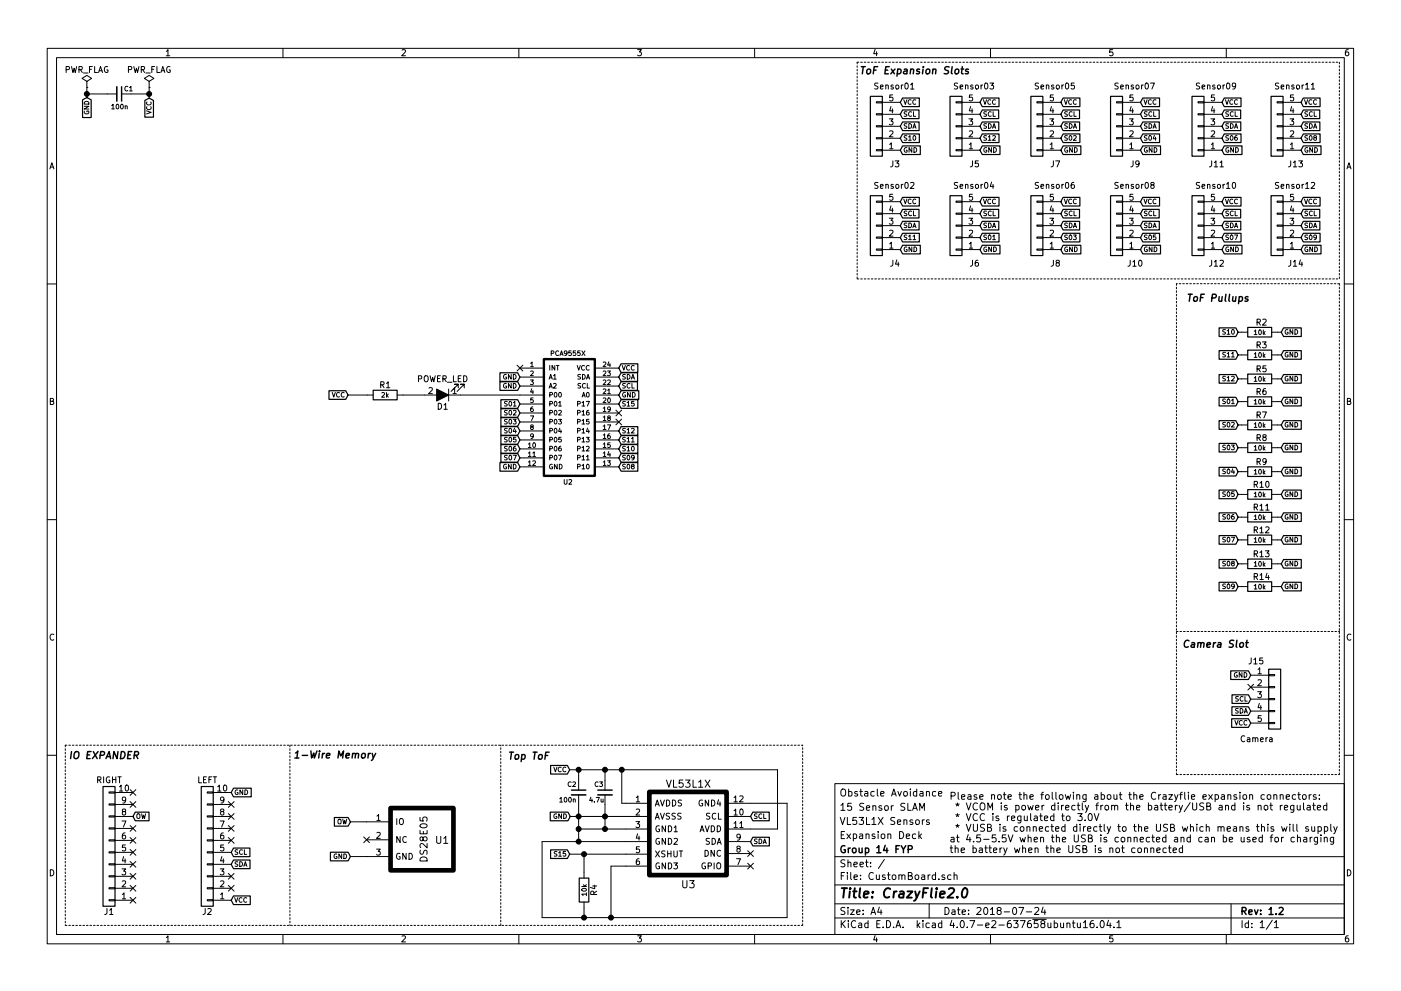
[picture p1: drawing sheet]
EESchema Schematic File Version 2
LIBS:power
LIBS:device
LIBS:switches
LIBS:relays
LIBS:motors
LIBS:transistors
LIBS:conn
LIBS:linear
LIBS:regul
LIBS:74xx
LIBS:cmos4000
LIBS:adc-dac
LIBS:memory
LIBS:xilinx
LIBS:microcontrollers
LIBS:dsp
LIBS:microchip
LIBS:analog_switches
LIBS:motorola
LIBS:texas
LIBS:intel
LIBS:audio
LIBS:interface
LIBS:digital-audio
LIBS:philips
LIBS:display
LIBS:cypress
LIBS:siliconi
LIBS:opto
LIBS:atmel
LIBS:contrib
LIBS:valves
LIBS:parts
LIBS:CustomBoard-cache
EELAYER 25 0
EELAYER END
$Descr A4 11693 8268
encoding utf-8
Sheet 1 18
Title "CrazyFlie2.0"
Date "2018-07-24"
Rev "1.2"
Comp "Group 14 FYP"
Comment1 "Expansion Deck"
Comment2 "VL53L1X Sensors"
Comment3 "15 Sensor SLAM"
Comment4 "Obstacle Avoidance"
$EndDescr
$Comp
L LED_ALT D1
U 1 1
P 3695 3290
F 0 "D1" H 3695 3390 50  0000 C CNN
F 1 "POWER_LED" H 3695 3160 50  0000 C CNN
F 2 "LEDs:LED_0603" H 3695 3290 50  0001 C CNN
F 3 "" H 3695 3290 50  0001 C CNN
	1    3695 3290
	-1   0    0    1   
$EndComp
$Comp
L Conn_01x10 J1
U 1 1
P 910 7110
F 0 "J1" H 910 7610 50  0000 C CNN
F 1 "RIGHT" H 910 6510 50  0000 C CNN
F 2 "footprint:BF090-10-X-B2" H 910 7110 50  0001 C CNN
F 3 "" H 910 7110 50  0001 C CNN
	1    910  7110
	-1   0    0    1   
$EndComp
$Comp
L Conn_01x10 J2
U 1 1
P 1730 7110
F 0 "J2" H 1730 7610 50  0000 C CNN
F 1 "LEFT" H 1730 6510 50  0000 C CNN
F 2 "footprint:BF090-10-X-B2" H 1730 7110 50  0001 C CNN
F 3 "" H 1730 7110 50  0001 C CNN
	1    1730 7110
	-1   0    0    1   
$EndComp
Text GLabel 1110 6810 2    39   Input ~ 0
OW
Text GLabel 1930 6610 2    39   Input ~ 0
GND
Text GLabel 1930 7110 2    39   Input ~ 0
SCL
Text GLabel 1930 7210 2    39   Input ~ 0
SDA
Text GLabel 1930 7510 2    39   Input ~ 0
VCC
Wire Notes Line
	545  6215 545  7720
Wire Notes Line
	545  6215 6700 6215
Wire Notes Line
	2420 6215 2420 7720
Wire Notes Line
	545  7720 6700 7720
Text Notes 575  6330 0    59   Italic 12
IO EXPANDER
$Comp
L PWR_FLAG #FLG01
U 1 1
P 725 720
F 0 "#FLG01" H 725 795 50  0001 C CNN
F 1 "PWR_FLAG" H 725 870 50  0000 C CNN
F 2 "" H 725 720 50  0001 C CNN
F 3 "" H 725 720 50  0001 C CNN
	1    725  720 
	1    0    0    -1  
$EndComp
$Comp
L PWR_FLAG #FLG02
U 1 1
P 1245 720
F 0 "#FLG02" H 1245 795 50  0001 C CNN
F 1 "PWR_FLAG" H 1245 870 50  0000 C CNN
F 2 "" H 1245 720 50  0001 C CNN
F 3 "" H 1245 720 50  0001 C CNN
	1    1245 720 
	1    0    0    -1  
$EndComp
Text GLabel 725  805  3    39   Input ~ 0
GND
Text GLabel 1245 810  3    39   Input ~ 0
VCC
Wire Wire Line
	1245 720  1245 810 
Wire Wire Line
	725  720  725  805 
$Comp
L DS28E05 U1
U 1 1
P 3525 7005
F 0 "U1" H 3690 7005 59  0000 C CNN
F 1 "DS28E05" V 3535 7010 59  0000 C CNN
F 2 "TO_SOT_Packages_SMD:SOT-23" H 3475 7155 79  0001 C CNN
F 3 "" H 3475 7155 79  0001 C CNN
	1    3525 7005
	1    0    0    -1  
$EndComp
NoConn ~ 3060 7005
Text GLabel 2925 7145 0    39   Input ~ 0
GND
Text GLabel 2925 6855 0    39   Input ~ 0
OW
Wire Wire Line
	2925 6855 3060 6855
Wire Wire Line
	3060 7145 2925 7145
$Comp
L R R1
U 1 1
P 3215 3290
F 0 "R1" V 3295 3290 50  0000 C CNN
F 1 "2k" V 3210 3290 39  0000 C CNN
F 2 "Resistors_SMD:R_0603" V 3145 3290 50  0001 C CNN
F 3 "" H 3215 3290 50  0001 C CNN
	1    3215 3290
	0    -1   -1   0   
$EndComp
Wire Wire Line
	3365 3290 3545 3290
Text GLabel 2905 3290 0    39   Input ~ 0
VCC
Wire Wire Line
	2905 3290 3065 3290
Text Notes 7925 7115 0    59   ~ 0
Please note the following about the Crazyflie expansion connectors:\n * VCOM is power directly from the battery/USB and is not regulated\n * VCC is regulated to 3.0V\n * VUSB is connected directly to the USB which means this will supply \nat 4.5-5.5V when the USB is connected and can be used for charging\nthe battery when the USB is not connected
$Comp
L C_Small C1
U 1 1
P 995 775
F 0 "C1" V 950 815 39  0000 L CNN
F 1 "100n" V 1100 705 39  0000 L CNN
F 2 "Capacitors_SMD:C_0603" H 995 775 50  0001 C CNN
F 3 "" H 995 775 50  0001 C CNN
	1    995  775 
	0    1    1    0   
$EndComp
Wire Wire Line
	895  775  725  775 
Connection ~ 725  775 
Wire Wire Line
	1095 775  1245 775 
Connection ~ 1245 775 
$Comp
L Conn_01x05 J9
U 1 1
P 9320 1045
F 0 "J9" H 9165 1365 50  0000 C CNN
F 1 "Sensor07" H 9170 715 50  0000 C CNN
F 2 "footprint:SensorPads" H 9320 1045 50  0001 C CNN
F 3 "" H 9320 1045 50  0001 C CNN
	1    9320 1045
	-1   0    0    1   
$EndComp
Text GLabel 9520 845  2    39   Input ~ 0
VCC
Text GLabel 9520 945  2    39   Input ~ 0
SCL
Text GLabel 9520 1045 2    39   Input ~ 0
SDA
Text GLabel 10200 1975 2    39   Input ~ 0
S07
Text GLabel 9520 1245 2    39   Input ~ 0
GND
$Comp
L Conn_01x05 J10
U 1 1
P 9320 1875
F 0 "J10" H 9165 2195 50  0000 C CNN
F 1 "Sensor08" H 9170 1545 50  0000 C CNN
F 2 "footprint:SensorPads" H 9320 1875 50  0001 C CNN
F 3 "" H 9320 1875 50  0001 C CNN
	1    9320 1875
	-1   0    0    1   
$EndComp
Text GLabel 9520 1675 2    39   Input ~ 0
VCC
Text GLabel 9520 1775 2    39   Input ~ 0
SCL
Text GLabel 9520 1875 2    39   Input ~ 0
SDA
Text GLabel 10860 1145 2    39   Input ~ 0
S08
Text GLabel 9520 2075 2    39   Input ~ 0
GND
$Comp
L Conn_01x05 J7
U 1 1
P 8655 1045
F 0 "J7" H 8500 1365 50  0000 C CNN
F 1 "Sensor05" H 8505 715 50  0000 C CNN
F 2 "footprint:SensorPads" H 8655 1045 50  0001 C CNN
F 3 "" H 8655 1045 50  0001 C CNN
	1    8655 1045
	-1   0    0    1   
$EndComp
Text GLabel 8855 845  2    39   Input ~ 0
VCC
Text GLabel 8855 945  2    39   Input ~ 0
SCL
Text GLabel 8855 1045 2    39   Input ~ 0
SDA
Text GLabel 9520 1975 2    39   Input ~ 0
S05
Text GLabel 8855 1245 2    39   Input ~ 0
GND
$Comp
L Conn_01x05 J8
U 1 1
P 8655 1875
F 0 "J8" H 8500 2195 50  0000 C CNN
F 1 "Sensor06" H 8505 1545 50  0000 C CNN
F 2 "footprint:SensorPads" H 8655 1875 50  0001 C CNN
F 3 "" H 8655 1875 50  0001 C CNN
	1    8655 1875
	-1   0    0    1   
$EndComp
Text GLabel 8855 1675 2    39   Input ~ 0
VCC
Text GLabel 8855 1775 2    39   Input ~ 0
SCL
Text GLabel 8855 1875 2    39   Input ~ 0
SDA
Text GLabel 10200 1145 2    39   Input ~ 0
S06
Text GLabel 8855 2075 2    39   Input ~ 0
GND
$Comp
L Conn_01x05 J5
U 1 1
P 7980 1045
F 0 "J5" H 7825 1365 50  0000 C CNN
F 1 "Sensor03" H 7830 715 50  0000 C CNN
F 2 "footprint:SensorPads" H 7980 1045 50  0001 C CNN
F 3 "" H 7980 1045 50  0001 C CNN
	1    7980 1045
	-1   0    0    1   
$EndComp
Text GLabel 8180 845  2    39   Input ~ 0
VCC
Text GLabel 8180 945  2    39   Input ~ 0
SCL
Text GLabel 8180 1045 2    39   Input ~ 0
SDA
Text GLabel 8855 1975 2    39   Input ~ 0
S03
Text GLabel 8180 1245 2    39   Input ~ 0
GND
$Comp
L Conn_01x05 J6
U 1 1
P 7980 1875
F 0 "J6" H 7825 2195 50  0000 C CNN
F 1 "Sensor04" H 7830 1545 50  0000 C CNN
F 2 "footprint:SensorPads" H 7980 1875 50  0001 C CNN
F 3 "" H 7980 1875 50  0001 C CNN
	1    7980 1875
	-1   0    0    1   
$EndComp
Text GLabel 8180 1675 2    39   Input ~ 0
VCC
Text GLabel 8180 1775 2    39   Input ~ 0
SCL
Text GLabel 8180 1875 2    39   Input ~ 0
SDA
Text GLabel 9520 1145 2    39   Input ~ 0
S04
Text GLabel 8180 2075 2    39   Input ~ 0
GND
$Comp
L Conn_01x05 J3
U 1 1
P 7315 1045
F 0 "J3" H 7160 1365 50  0000 C CNN
F 1 "Sensor01" H 7165 715 50  0000 C CNN
F 2 "footprint:SensorPads" H 7315 1045 50  0001 C CNN
F 3 "" H 7315 1045 50  0001 C CNN
	1    7315 1045
	-1   0    0    1   
$EndComp
Text GLabel 7515 845  2    39   Input ~ 0
VCC
Text GLabel 7515 945  2    39   Input ~ 0
SCL
Text GLabel 7515 1045 2    39   Input ~ 0
SDA
Text GLabel 8180 1975 2    39   Input ~ 0
S01
Text GLabel 7515 1245 2    39   Input ~ 0
GND
$Comp
L Conn_01x05 J4
U 1 1
P 7315 1875
F 0 "J4" H 7160 2195 50  0000 C CNN
F 1 "Sensor02" H 7165 1545 50  0000 C CNN
F 2 "footprint:SensorPads" H 7315 1875 50  0001 C CNN
F 3 "" H 7315 1875 50  0001 C CNN
	1    7315 1875
	-1   0    0    1   
$EndComp
Text GLabel 7515 1675 2    39   Input ~ 0
VCC
Text GLabel 7515 1775 2    39   Input ~ 0
SCL
Text GLabel 7515 1875 2    39   Input ~ 0
SDA
Text GLabel 8855 1145 2    39   Input ~ 0
S02
Text GLabel 7515 2075 2    39   Input ~ 0
GND
$Comp
L Conn_01x05 J11
U 1 1
P 10000 1045
F 0 "J11" H 9845 1365 50  0000 C CNN
F 1 "Sensor09" H 9850 715 50  0000 C CNN
F 2 "footprint:SensorPads" H 10000 1045 50  0001 C CNN
F 3 "" H 10000 1045 50  0001 C CNN
	1    10000 1045
	-1   0    0    1   
$EndComp
Text GLabel 10200 845  2    39   Input ~ 0
VCC
Text GLabel 10200 945  2    39   Input ~ 0
SCL
Text GLabel 10200 1045 2    39   Input ~ 0
SDA
Text GLabel 10860 1975 2    39   Input ~ 0
S09
Text GLabel 10200 1245 2    39   Input ~ 0
GND
$Comp
L Conn_01x05 J12
U 1 1
P 10000 1875
F 0 "J12" H 9845 2195 50  0000 C CNN
F 1 "Sensor10" H 9850 1545 50  0000 C CNN
F 2 "footprint:SensorPads" H 10000 1875 50  0001 C CNN
F 3 "" H 10000 1875 50  0001 C CNN
	1    10000 1875
	-1   0    0    1   
$EndComp
Text GLabel 10200 1675 2    39   Input ~ 0
VCC
Text GLabel 10200 1775 2    39   Input ~ 0
SCL
Text GLabel 10200 1875 2    39   Input ~ 0
SDA
Text GLabel 7515 1145 2    39   Input ~ 0
S10
Text GLabel 10200 2075 2    39   Input ~ 0
GND
$Comp
L Conn_01x05 J13
U 1 1
P 10660 1045
F 0 "J13" H 10505 1365 50  0000 C CNN
F 1 "Sensor11" H 10510 715 50  0000 C CNN
F 2 "footprint:SensorPads" H 10660 1045 50  0001 C CNN
F 3 "" H 10660 1045 50  0001 C CNN
	1    10660 1045
	-1   0    0    1   
$EndComp
Text GLabel 10860 845  2    39   Input ~ 0
VCC
Text GLabel 10860 945  2    39   Input ~ 0
SCL
Text GLabel 10860 1045 2    39   Input ~ 0
SDA
Text GLabel 7515 1975 2    39   Input ~ 0
S11
Text GLabel 10860 1245 2    39   Input ~ 0
GND
$Comp
L Conn_01x05 J14
U 1 1
P 10660 1875
F 0 "J14" H 10505 2195 50  0000 C CNN
F 1 "Sensor12" H 10510 1545 50  0000 C CNN
F 2 "footprint:SensorPads" H 10660 1875 50  0001 C CNN
F 3 "" H 10660 1875 50  0001 C CNN
	1    10660 1875
	-1   0    0    1   
$EndComp
Text GLabel 10860 1675 2    39   Input ~ 0
VCC
Text GLabel 10860 1775 2    39   Input ~ 0
SCL
Text GLabel 10860 1875 2    39   Input ~ 0
SDA
Text GLabel 8180 1145 2    39   Input ~ 0
S12
Text GLabel 10860 2075 2    39   Input ~ 0
GND
Wire Notes Line
	4180 7720 4180 6215
Text Notes 2450 6325 0    59   Italic 12
1-Wire Memory
Wire Notes Line
	11180 510  11180 2320
Text Notes 7175 610  0    60   Italic 12
ToF Expansion Slots
NoConn ~ 1930 6710
NoConn ~ 1930 6810
NoConn ~ 1930 6910
NoConn ~ 1930 7010
NoConn ~ 1930 7410
NoConn ~ 1930 7310
NoConn ~ 1110 6610
NoConn ~ 1110 6710
NoConn ~ 1110 6910
NoConn ~ 1110 7010
NoConn ~ 1110 7510
NoConn ~ 1110 7410
NoConn ~ 1110 7310
NoConn ~ 1110 7210
NoConn ~ 1110 7110
$Comp
L VL53L1X U3
U 1 1
P 5745 6965
F 0 "U3" H 5745 6555 60  0000 C CNN
F 1 "VL53L1X" H 5745 7395 60  0000 C CNN
F 2 "footprint:VL53L1X" H 5745 6965 60  0001 C CNN
F 3 "" H 5745 6965 60  0001 C CNN
	1    5745 6965
	1    0    0    -1  
$EndComp
Text GLabel 4755 7125 0    39   Input ~ 0
S15
$Comp
L R R4
U 1 1
P 4875 7425
F 0 "R4" V 4955 7425 50  0000 C CNN
F 1 "10k" V 4875 7425 39  0000 C CNN
F 2 "Resistors_SMD:R_0603" V 4805 7425 50  0001 C CNN
F 3 "" H 4875 7425 50  0001 C CNN
	1    4875 7425
	1    0    0    -1  
$EndComp
Wire Wire Line
	4755 7125 5225 7125
NoConn ~ 6265 7225
Wire Wire Line
	4755 6420 6490 6420
Wire Wire Line
	6490 6420 6490 6915
Wire Wire Line
	6490 6915 6265 6915
$Comp
L C_Small C2
U 1 1
P 4830 6610
F 0 "C2" H 4735 6680 39  0000 L CNN
F 1 "100n" H 4665 6550 39  0000 L CNN
F 2 "Capacitors_SMD:C_0603" H 4830 6610 50  0001 C CNN
F 3 "" H 4830 6610 50  0001 C CNN
	1    4830 6610
	1    0    0    -1  
$EndComp
Wire Wire Line
	4830 6915 5225 6915
Wire Wire Line
	4525 7020 5225 7020
Wire Wire Line
	5225 7225 5100 7225
Wire Wire Line
	5100 7225 5100 7655
Wire Wire Line
	4525 7655 6570 7655
Wire Wire Line
	4875 7275 4875 7125
Connection ~ 4875 7125
Wire Wire Line
	4875 7655 4875 7575
Wire Wire Line
	4525 7655 4525 7020
Connection ~ 4875 7655
Text GLabel 6265 6810 2    39   Input ~ 0
SCL
Text GLabel 6265 7020 2    39   Input ~ 0
SDA
NoConn ~ 6265 7120
Wire Wire Line
	6265 6700 6570 6700
Wire Wire Line
	6570 6700 6570 7655
Connection ~ 5100 7655
Text GLabel 4755 6420 0    39   Input ~ 0
VCC
Text GLabel 4760 6810 0    39   Input ~ 0
GND
Wire Wire Line
	5225 6700 5190 6700
Wire Wire Line
	5190 6700 5190 6420
Connection ~ 5190 6420
$Comp
L C_Small C3
U 1 1
P 5050 6610
F 0 "C3" H 4960 6680 39  0000 L CNN
F 1 "4.7u" H 4915 6550 39  0000 L CNN
F 2 "Capacitors_SMD:C_0603" H 5050 6610 50  0001 C CNN
F 3 "" H 5050 6610 50  0001 C CNN
	1    5050 6610
	1    0    0    -1  
$EndComp
Wire Wire Line
	4830 6510 4830 6420
Connection ~ 4830 6420
Wire Wire Line
	5050 6420 5050 6510
Connection ~ 5050 6420
Wire Wire Line
	4830 6710 4830 7020
Connection ~ 4830 7020
Connection ~ 4830 6915
Wire Wire Line
	5050 6710 5050 6915
Connection ~ 5050 6915
Wire Wire Line
	4760 6810 5225 6810
Connection ~ 4830 6810
Connection ~ 5050 6810
Wire Notes Line
	6700 7720 6700 6215
Text Notes 4240 6335 0    59   Italic 12
Top ToF
Text GLabel 10335 2765 0    39   Input ~ 0
S10
Text GLabel 10695 2765 2    39   Input ~ 0
GND
$Comp
L R R2
U 1 1
P 10515 2765
F 0 "R2" V 10430 2780 50  0000 C CNN
F 1 "10k" V 10515 2765 39  0000 C CNN
F 2 "Resistors_SMD:R_0603" V 10445 2765 50  0001 C CNN
F 3 "" H 10515 2765 50  0001 C CNN
	1    10515 2765
	0    1    1    0   
$EndComp
Wire Wire Line
	10365 2765 10335 2765
Wire Wire Line
	10665 2765 10695 2765
Text GLabel 10335 2955 0    39   Input ~ 0
S11
Text GLabel 10695 2955 2    39   Input ~ 0
GND
$Comp
L R R3
U 1 1
P 10515 2955
F 0 "R3" V 10430 2970 50  0000 C CNN
F 1 "10k" V 10515 2955 39  0000 C CNN
F 2 "Resistors_SMD:R_0603" V 10445 2955 50  0001 C CNN
F 3 "" H 10515 2955 50  0001 C CNN
	1    10515 2955
	0    1    1    0   
$EndComp
Wire Wire Line
	10365 2955 10335 2955
Wire Wire Line
	10665 2955 10695 2955
Text GLabel 10335 3155 0    39   Input ~ 0
S12
Text GLabel 10695 3155 2    39   Input ~ 0
GND
$Comp
L R R5
U 1 1
P 10515 3155
F 0 "R5" V 10430 3170 50  0000 C CNN
F 1 "10k" V 10515 3155 39  0000 C CNN
F 2 "Resistors_SMD:R_0603" V 10445 3155 50  0001 C CNN
F 3 "" H 10515 3155 50  0001 C CNN
	1    10515 3155
	0    1    1    0   
$EndComp
Wire Wire Line
	10365 3155 10335 3155
Wire Wire Line
	10665 3155 10695 3155
Text GLabel 10335 3345 0    39   Input ~ 0
S01
Text GLabel 10695 3345 2    39   Input ~ 0
GND
$Comp
L R R6
U 1 1
P 10515 3345
F 0 "R6" V 10430 3360 50  0000 C CNN
F 1 "10k" V 10515 3345 39  0000 C CNN
F 2 "Resistors_SMD:R_0603" V 10445 3345 50  0001 C CNN
F 3 "" H 10515 3345 50  0001 C CNN
	1    10515 3345
	0    1    1    0   
$EndComp
Wire Wire Line
	10365 3345 10335 3345
Wire Wire Line
	10665 3345 10695 3345
Text GLabel 10335 3540 0    39   Input ~ 0
S02
Text GLabel 10695 3540 2    39   Input ~ 0
GND
$Comp
L R R7
U 1 1
P 10515 3540
F 0 "R7" V 10430 3555 50  0000 C CNN
F 1 "10k" V 10515 3540 39  0000 C CNN
F 2 "Resistors_SMD:R_0603" V 10445 3540 50  0001 C CNN
F 3 "" H 10515 3540 50  0001 C CNN
	1    10515 3540
	0    1    1    0   
$EndComp
Wire Wire Line
	10365 3540 10335 3540
Wire Wire Line
	10665 3540 10695 3540
Text GLabel 10335 3730 0    39   Input ~ 0
S03
Text GLabel 10695 3730 2    39   Input ~ 0
GND
$Comp
L R R8
U 1 1
P 10515 3730
F 0 "R8" V 10430 3745 50  0000 C CNN
F 1 "10k" V 10515 3730 39  0000 C CNN
F 2 "Resistors_SMD:R_0603" V 10445 3730 50  0001 C CNN
F 3 "" H 10515 3730 50  0001 C CNN
	1    10515 3730
	0    1    1    0   
$EndComp
Wire Wire Line
	10365 3730 10335 3730
Wire Wire Line
	10665 3730 10695 3730
Text GLabel 10335 3930 0    39   Input ~ 0
S04
Text GLabel 10695 3930 2    39   Input ~ 0
GND
$Comp
L R R9
U 1 1
P 10515 3930
F 0 "R9" V 10430 3945 50  0000 C CNN
F 1 "10k" V 10515 3930 39  0000 C CNN
F 2 "Resistors_SMD:R_0603" V 10445 3930 50  0001 C CNN
F 3 "" H 10515 3930 50  0001 C CNN
	1    10515 3930
	0    1    1    0   
$EndComp
Wire Wire Line
	10365 3930 10335 3930
Wire Wire Line
	10665 3930 10695 3930
Text GLabel 10335 4120 0    39   Input ~ 0
S05
Text GLabel 10695 4120 2    39   Input ~ 0
GND
$Comp
L R R10
U 1 1
P 10515 4120
F 0 "R10" V 10430 4135 50  0000 C CNN
F 1 "10k" V 10515 4120 39  0000 C CNN
F 2 "Resistors_SMD:R_0603" V 10445 4120 50  0001 C CNN
F 3 "" H 10515 4120 50  0001 C CNN
	1    10515 4120
	0    1    1    0   
$EndComp
Wire Wire Line
	10365 4120 10335 4120
Wire Wire Line
	10665 4120 10695 4120
Text GLabel 10335 4310 0    39   Input ~ 0
S06
Text GLabel 10695 4310 2    39   Input ~ 0
GND
$Comp
L R R11
U 1 1
P 10515 4310
F 0 "R11" V 10430 4325 50  0000 C CNN
F 1 "10k" V 10515 4310 39  0000 C CNN
F 2 "Resistors_SMD:R_0603" V 10445 4310 50  0001 C CNN
F 3 "" H 10515 4310 50  0001 C CNN
	1    10515 4310
	0    1    1    0   
$EndComp
Wire Wire Line
	10365 4310 10335 4310
Wire Wire Line
	10665 4310 10695 4310
Text GLabel 10335 4500 0    39   Input ~ 0
S07
Text GLabel 10695 4500 2    39   Input ~ 0
GND
$Comp
L R R12
U 1 1
P 10515 4500
F 0 "R12" V 10430 4515 50  0000 C CNN
F 1 "10k" V 10515 4500 39  0000 C CNN
F 2 "Resistors_SMD:R_0603" V 10445 4500 50  0001 C CNN
F 3 "" H 10515 4500 50  0001 C CNN
	1    10515 4500
	0    1    1    0   
$EndComp
Wire Wire Line
	10365 4500 10335 4500
Wire Wire Line
	10665 4500 10695 4500
Text GLabel 10335 4700 0    39   Input ~ 0
S08
Text GLabel 10695 4700 2    39   Input ~ 0
GND
$Comp
L R R13
U 1 1
P 10515 4700
F 0 "R13" V 10430 4715 50  0000 C CNN
F 1 "10k" V 10515 4700 39  0000 C CNN
F 2 "Resistors_SMD:R_0603" V 10445 4700 50  0001 C CNN
F 3 "" H 10515 4700 50  0001 C CNN
	1    10515 4700
	0    1    1    0   
$EndComp
Wire Wire Line
	10365 4700 10335 4700
Wire Wire Line
	10665 4700 10695 4700
Text GLabel 10335 4890 0    39   Input ~ 0
S09
Text GLabel 10695 4890 2    39   Input ~ 0
GND
$Comp
L R R14
U 1 1
P 10515 4890
F 0 "R14" V 10430 4905 50  0000 C CNN
F 1 "10k" V 10515 4890 39  0000 C CNN
F 2 "Resistors_SMD:R_0603" V 10445 4890 50  0001 C CNN
F 3 "" H 10515 4890 50  0001 C CNN
	1    10515 4890
	0    1    1    0   
$EndComp
Wire Wire Line
	10365 4890 10335 4890
Wire Wire Line
	10665 4890 10695 4890
Wire Notes Line
	7155 510  7155 2320
Wire Notes Line
	7155 2320 11180 2320
Wire Notes Line
	7155 510  11180 510 
$Comp
L Conn_01x05 J15
U 1 1
P 10640 5830
F 0 "J15" H 10485 6150 50  0000 C CNN
F 1 "Camera" H 10490 5500 50  0000 C CNN
F 2 "footprint:AMGCam" H 10640 5830 50  0001 C CNN
F 3 "" H 10640 5830 50  0001 C CNN
	1    10640 5830
	1    0    0    -1  
$EndComp
Text GLabel 10440 5630 0    39   Input ~ 0
GND
Text GLabel 10440 5830 0    39   Input ~ 0
SCL
Text GLabel 10440 5930 0    39   Input ~ 0
SDA
Text GLabel 10440 6030 0    39   Input ~ 0
VCC
NoConn ~ 10440 5730
Wire Notes Line
	9820 2360 9820 6460
Wire Notes Line
	9820 6460 11180 6460
Wire Notes Line
	11180 6460 11180 2360
Wire Notes Line
	11180 2360 9820 2360
Wire Notes Line
	9820 5265 11180 5265
Wire Notes Line
	11180 5265 11180 5260
Text Notes 9870 5400 0    59   Italic 12
Camera Slot
Text Notes 9905 2510 0    59   Italic 12
ToF Pullups
$Comp
L PCA9555X U2
U 1 1
P 4740 3065
F 0 "U2" H 4740 2115 39  0000 C CNN
F 1 "PCA9555X" H 4740 3190 39  0000 C CNN
F 2 "Housings_SSOP:TSSOP-24_4.4x7.8mm_Pitch0.65mm" H 4740 3065 60  0001 C CNN
F 3 "https://www.mouser.com/datasheet/2/302/PCA9555A-1127572.pdf" H 4740 3065 60  0001 C CNN
	1    4740 3065
	1    0    0    -1  
$EndComp
Text GLabel 4340 3890 0    39   Input ~ 0
GND
Text GLabel 4340 3815 0    39   Input ~ 0
S07
Text GLabel 4340 3740 0    39   Input ~ 0
S06
Text GLabel 4340 3665 0    39   Input ~ 0
S05
Text GLabel 4340 3590 0    39   Input ~ 0
S04
Text GLabel 4340 3515 0    39   Input ~ 0
S03
Text GLabel 4340 3440 0    39   Input ~ 0
S02
Text GLabel 4340 3365 0    39   Input ~ 0
S01
Text GLabel 5165 3890 2    39   Input ~ 0
S08
Text GLabel 5165 3815 2    39   Input ~ 0
S09
Text GLabel 5165 3740 2    39   Input ~ 0
S10
Text GLabel 5165 3665 2    39   Input ~ 0
S11
Text GLabel 5165 3590 2    39   Input ~ 0
S12
Text GLabel 5165 3365 2    39   Input ~ 0
S15
Text GLabel 5165 3290 2    39   Input ~ 0
GND
Text GLabel 4340 3140 0    39   Input ~ 0
GND
Text GLabel 4340 3215 0    39   Input ~ 0
GND
NoConn ~ 4340 3065
NoConn ~ 5165 3515
NoConn ~ 5165 3440
Text GLabel 5165 3215 2    39   Input ~ 0
SCL
Text GLabel 5165 3140 2    39   Input ~ 0
SDA
Text GLabel 5165 3065 2    39   Input ~ 0
VCC
Wire Wire Line
	4340 3290 3845 3290
$EndSCHEMATC
